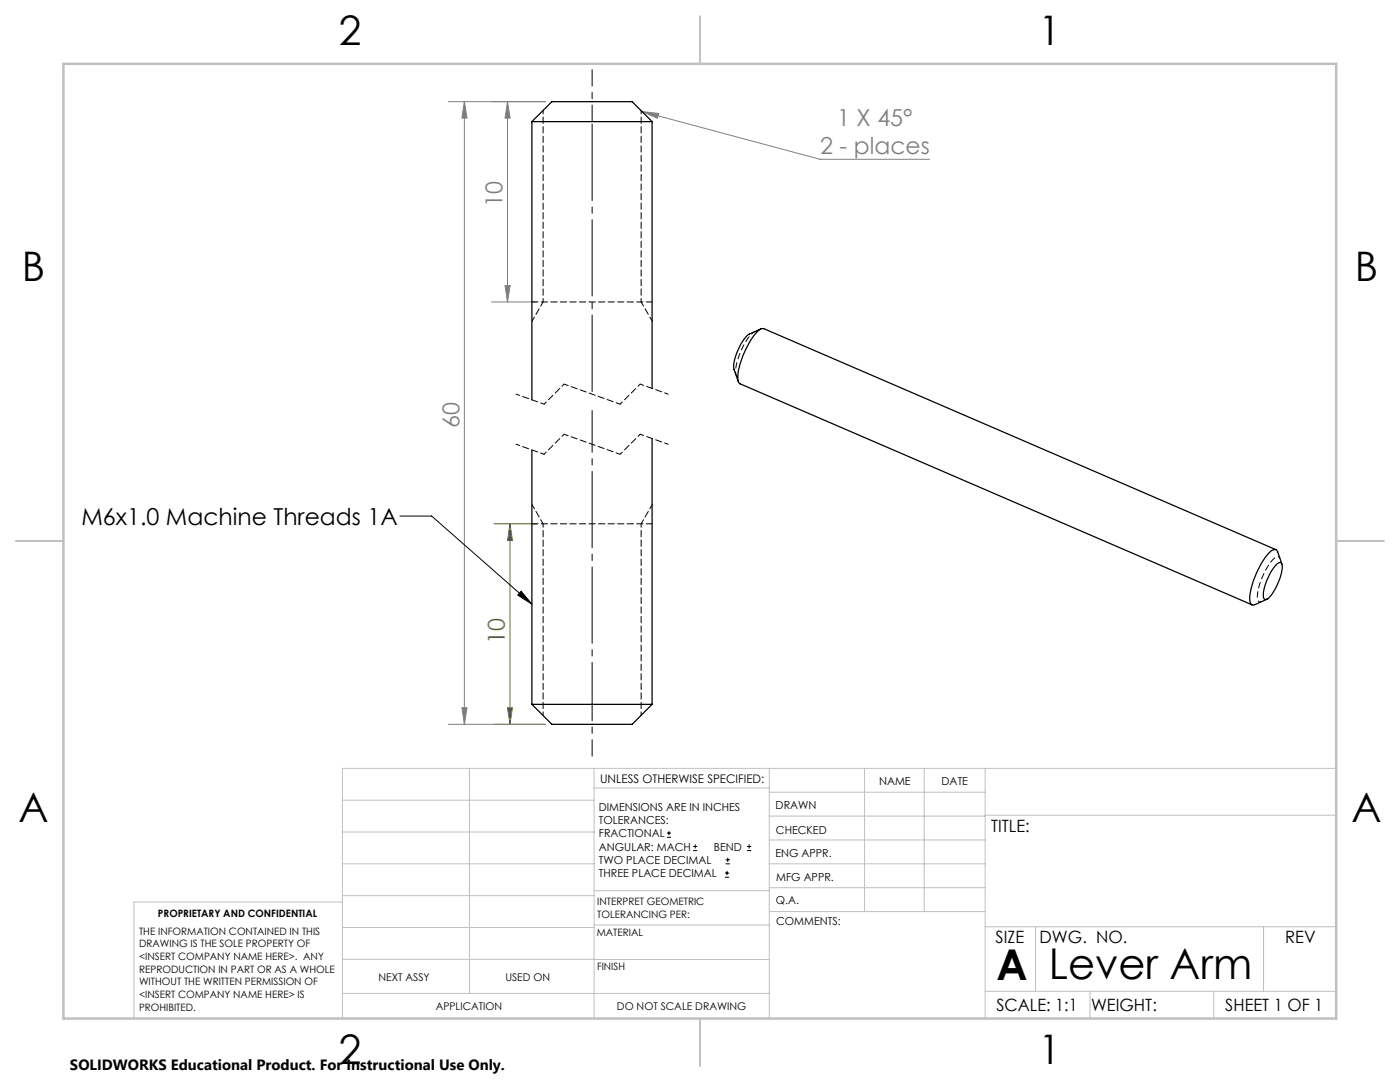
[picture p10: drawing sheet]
<svg xmlns="http://www.w3.org/2000/svg" width="279mm" height="216mm" viewBox="0 0 279 216" stroke-linecap="round" stroke-linejoin="round" font-family="sans-serif">
<g fill="none" stroke="#000" stroke-width=".2">
<path d="M79.8 103h6.3l20.1 17.5M104 118l2.2 2.5-2.9-1.8zM133.1 167.1h.8M133.1 166.2h.8M133.5 165.8v.9M138.3 169.7h.8M138.3 168.9h.8M138.7 168.5v.8M144.7 175h.8M144.7 174.2h.8M144.8 172.4h.9M144.8 171.6h.9"/>
<path d="M145.1 173.8v.8M145.2 171.1v.9M149.1 169.7h.8M149.1 168.9h.8M149.5 168.5v.8"/>
</g>
<path d="M251.6 120.1h-.2a.99 .99 0 0 1-.5-1.1 13.3 13.3 0 0 1 3.5-7.7l.3-.2a.49 .49 0 0 1 .8 .4" fill="none" stroke="#000" stroke-width=".2" stroke-dasharray="1.3 .6" stroke-dashoffset=".6" stroke-linecap="butt"/>
<path d="M150.9 66.1a5.7 5.7 0 0 0-2.7 3.3 9.7 9.7 0 0 0-1.3 5.4l.3 .3" fill="none" stroke="#000" stroke-width=".2" stroke-dasharray="1.3 .6" stroke-dashoffset=".2" stroke-linecap="butt"/>
<path d="M98.6 104.5h8.5M101.8 104.5l.5 3.3h-1zM101.8 104.5v40M98.6 144.5h10.3M101.3 141.2h1l-.5 3.3z" fill="none" stroke="#808000" stroke-width=".2"/>
<path d="M89.5 20.3h19.4M92.7 20.3v124.2M92.7 20.3l.5 3.3h-1zM101.3 20.3l.5 3.3h-1zM101.3 20.3v40M128.2 22.3l3.3 .3-.3 1zM128.2 22.3l35.5 9.5h21.8M100.8 57h1l-.5 3.3zM98.1 60.3h9M89.5 144.5h19.4M92.2 141.2h1l-.5 3.3z" fill="none" stroke="#808080" stroke-width=".2"/>
<path d="M151 66.2l-.1-.1M251.8 120l-.2 .1" fill="none" stroke="#000" stroke-width=".2" stroke-dasharray="1.3 .6"/>
<path d="M133.3 78.6l-5.5-2M108.6 90.6l-5.6-2M108.6 80.6l-5.6-2M133.3 88.6l-5.5-2" fill="none" stroke="#000" stroke-width=".2" stroke-dasharray="1.3 .6" stroke-dashoffset=".5"/>
<path d="M112.6 76.6l-4 4M127.8 76.6l-4 4M112.6 86.6l-4 4M127.8 86.6l-4 4" fill="none" stroke="#000" stroke-width=".2" stroke-dasharray="1.3 .6" stroke-dashoffset=".7"/>
<path d="M123.8 90.6l-11.2-4M123.8 80.6l-11.2-4" fill="none" stroke="#000" stroke-width=".2" stroke-dasharray="1.3 .6" stroke-dashoffset=".4"/>
<g fill="none" stroke="#c0c0c0" stroke-width=".2">
<path d="M68.3 159.7h50.3M93.7 153.3v44.9M118.6 153.3v49.9M118.6 157.2h34.9M153.5 153.3v49.9M153.5 158.1h43.1M172.5 153.3v28.6M184.4 153.3v28.6M196.6 153.3v49.9M266.7 153.3h-198.4v49.9M68.3 178.7h50.3M68.3 172.4h50.3"/>
<path d="M68.3 166h50.3M68.3 180h-41.6v23.2M118.6 177.7h35M153.5 167.6h43.1M153.5 162.8h43.1M153.5 172.4h43.1M153.5 177.1h43.1M196.6 162.7h70.1M68.3 198.2h85.2M68.3 191.4l85.2 .1M68.3 185.1h50.3M118.6 184.6h35"/>
<path d="M153.6 181.9h43M196.6 197.8h70.1M196.6 184.9h70.1M206.7 184.9v12.9M217.5 197.8v5.4M242.2 197.8v5.4M252.2 184.9v12.9"/>
</g>
<path d="M139.7 3.2v9.5M3.1 107.9h9.6M266.7 107.9h9.5M139.7 203.2v9.6" fill="none" stroke="#c0c0c0" stroke-width=".25"/>
<path d="M12.7 12.7h254v190.5h-254z" fill="none" stroke="#c0c0c0" stroke-width=".5"/>
<path d="M106.2 60.3h24M130.2 104.5h-24" fill="none" stroke="#000" stroke-width=".2" stroke-dasharray="1.3 .6" stroke-dashoffset=".1"/>
<path d="M118.2 81.9v58.6" fill="none" stroke="#000" stroke-width=".2" stroke-dasharray="15.2 1.3 1.3 1.3" stroke-dashoffset="6.9"/>
<path d="M118.2 24.3v54.3" fill="none" stroke="#000" stroke-width=".2" stroke-dasharray="15.2 1.3 1.3 1.3" stroke-dashoffset="-.5"/>
<path d="M118.2 24.3v-10.4M118.2 140.5v10.4" fill="none" stroke="#000" stroke-width=".2" stroke-dasharray="15.2 1.3 1.3 1.3" stroke-dashoffset="12"/>
<path d="M108.4 22v38.3M128 22v38.3M108.4 142.7v-38.2M128 142.7v-38.2" fill="none" stroke="#000" stroke-width=".2" stroke-dasharray="1.3 .6" stroke-dashoffset=".6"/>
<path d="M108.4 60.3l-2.2 3.8M128 60.3l2.2 3.8M108.4 104.5l-2.2-3.8M128 104.5l2.2-3.8" fill="none" stroke="#000" stroke-width=".2" stroke-dasharray="1.3 .6" stroke-dashoffset=".3"/>
<path d="M101.3 141.2h1l-.5 3.3zM101.8 104.5l.5 3.3h-1z" fill="#808000"/>
<g fill="#808080">
<path d="M128.2 22.3l3.3 .3-.3 1z"/>
<path d="M100.8 57h1l-.5 3.3zM101.3 20.3l.5 3.3h-1z"/>
<path d="M92.7 20.3l.5 3.3h-1zM92.2 141.2h1l-.5 3.3z"/>
</g>
<path d="M104 118l2.2 2.5-2.9-1.8z" fill="#000"/>
<path d="M106.2 24.3h23.9M106.2 24.3l3.9-4h16.1l3.9 4M106.2 24.3v55.5M130.1 24.3v53.2M151.9 65.6l-2.4 1.1a9.9 9.9 0 0 0-3 7l.9 2.5M106.2 89.8v50.7M130.1 87.5v53M254.6 109.7l-102.3-44.2a4.1 4.1 0 0 0-2.4 2.3 15.9 15.9 0 0 0-2.7 8l.4 .8 102.3 44.1M254.9 112.5l.3-.2a.44 .44 0 0 1 .4 0 .44 .44 0 0 1 .3 .4 10.3 10.3 0 0 1-2.9 6.8l-.4 .1a.65 .65 0 0 1-.5-.9 11.1 11.1 0 0 1 2.8-6.2zM255.8 112.6l-.9-2.6a.75 .75 0 0 0-1.3 0 16 16 0 0 0-4.2 9.6l.1 .6a.6 .6 0 0 0 .9 .4l2.4-1M106.2 140.5h23.9M106.2 140.5l3.9 4h16.1l3.9-4" fill="none" stroke="#000" stroke-width=".25"/>
<g font-size="8.5">
<text x="198.9" y="195.5">A</text>
<text x="209.3" y="195.4">Lever Arm</text>
</g>
<g font-size="8.1">
<text x="67.6" y="8.9">2</text>
<text x="207.3" y="8.9">1</text>
<text x="4.4" y="56.2">B</text>
<text x="270.4" y="56.2">B</text>
<text x="3.7" y="164.1">A</text>
<text x="269.7" y="164.1">A</text>
<text x="67.6" y="212.4">2</text>
<text x="207.3" y="212.4">1</text>
</g>
<g font-size="4.7" fill="#808080">
<text x="167.1" y="25.2">1 X 45°</text>
<text x="163.7" y="30.8">2 - places</text>
<text x="100.3" y="41.4" transform="rotate(-90 100.3 41.4)">10</text>
<text x="91.7" y="85.3" transform="rotate(-90 91.7 85.3)">60</text>
</g>
<text font-size="4.7" x="16.3" y="104.7">M6x1.0 Machine Threads 1A</text>
<text font-size="4.7" fill="#808000" x="100.8" y="128.4" transform="rotate(-90 100.8 128.4)">10</text>
<g font-size="3.4">
<text x="197.8" y="166">TITLE:</text>
<text x="198.7" y="188.1">SIZE</text>
<text x="207.5" y="188.1">DWG. NO.</text>
<text x="256.5" y="188.2">REV</text>
<text x="198.8" y="201.7">SCALE: 1:1</text>
<text x="217.7" y="201.8">WEIGHT:</text>
<text x="244.5" y="201.7">SHEET 1 OF 1</text>
</g>
<text font-size="3" x="14" y="213.5">SOLIDWORKS Educational Product. For Instructional Use Only.</text>
<text font-size="2.4" x="119.8" y="156.2">UNLESS OTHERWISE SPECIFIED:</text>
<g font-size="2.2">
<text x="119.5" y="161.8">DIMENSIONS ARE IN INCHES</text>
<text x="154.8" y="161.4">DRAWN</text>
<text x="175.4" y="156.6">NAME</text>
<text x="187.9" y="156.7">DATE</text>
<text x="119.5" y="164.4">TOLERANCES:</text>
<text x="119.5" y="167.1">FRACTIONAL</text>
<text x="154.9" y="166.3">CHECKED</text>
<text x="119.5" y="169.7">ANGULAR: MACH</text>
<text x="119.5" y="172.4">TWO PLACE DECIMAL</text>
<text x="142.5" y="169.7">BEND</text>
<text x="154.8" y="171">ENG APPR.</text>
<text x="119.5" y="175">THREE PLACE DECIMAL</text>
<text x="154.9" y="175.7">MFG APPR.</text>
<text x="154.9" y="180.4">Q.A.</text>
<text x="154.9" y="184.6">COMMENTS:</text>
</g>
<g font-size="2.1">
<text x="75.5" y="195.7">NEXT ASSY</text>
<text x="100.9" y="195.7">USED ON</text>
<text x="86.9" y="201.5">APPLICATION</text>
<text x="123.1" y="201.6">DO NOT SCALE DRAWING</text>
</g>
<g font-size="2">
<text x="31.5" y="182.9">PROPRIETARY AND CONFIDENTIAL</text>
<text x="119.2" y="180.6">INTERPRET GEOMETRIC</text>
<text x="119.2" y="183.1">TOLERANCING PER:</text>
<text x="27.8" y="186.5">THE INFORMATION CONTAINED IN THIS</text>
<text x="27.8" y="189">DRAWING IS THE SOLE PROPERTY OF</text>
<text x="27.8" y="191.6">&lt;INSERT COMPANY NAME HERE&gt;. ANY</text>
<text x="119.1" y="186.7">MATERIAL</text>
<text x="27.8" y="194.1">REPRODUCTION IN PART OR AS A WHOLE</text>
<text x="27.8" y="196.6">WITHOUT THE WRITTEN PERMISSION OF</text>
<text x="119.1" y="193.5">FINISH</text>
<text x="27.8" y="199.1">&lt;INSERT COMPANY NAME HERE&gt; IS</text>
<text x="27.8" y="201.7">PROHIBITED.</text>
</g>
</svg>
